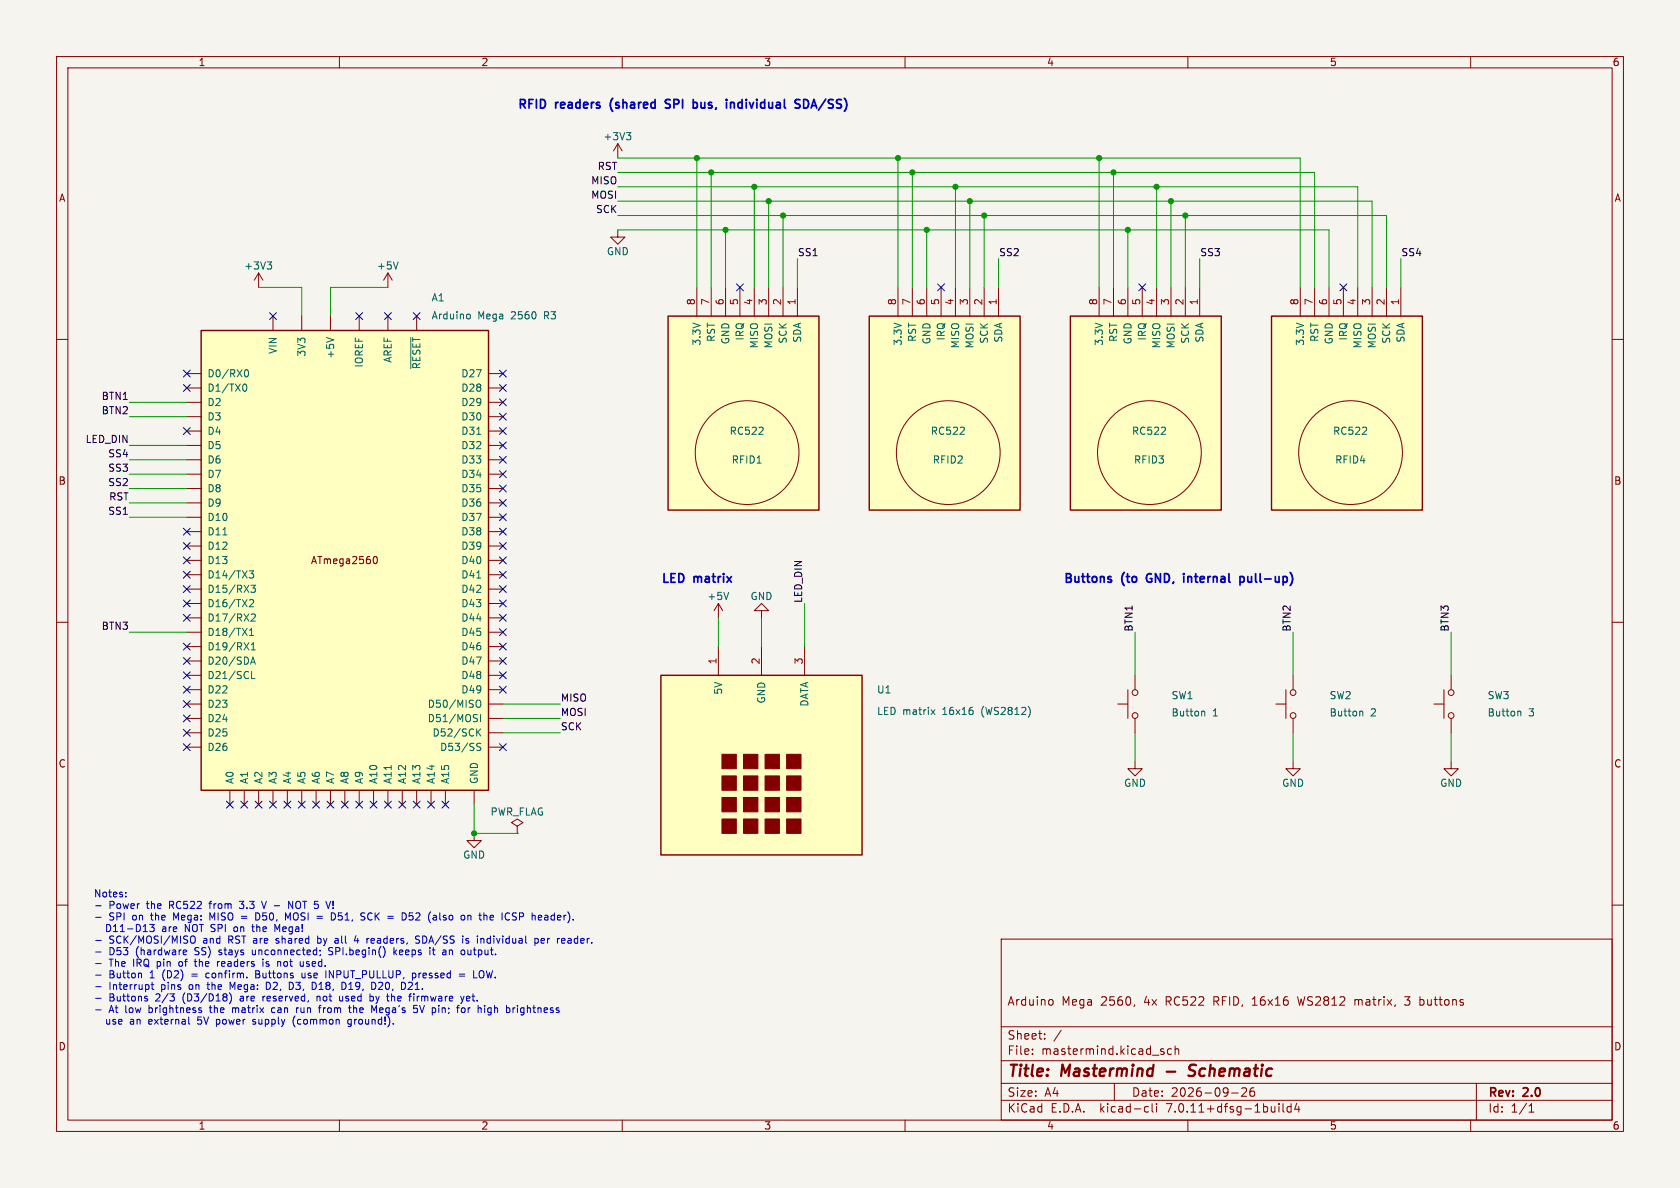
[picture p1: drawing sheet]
(kicad_sch (version 20230121) (generator eeschema)
 (paper "A4")
 (title_block
  (title "Mastermind - Schematic")
  (date "2026-09-26")
  (rev "2.0")
  (comment 1 "Arduino Mega 2560, 4x RC522 RFID, 16x16 WS2812 matrix, 3 buttons"))
 (lib_symbols
(symbol "Custom:Arduino_Mega2560_R3" (pin_numbers hide) (pin_names (offset 1.016)) (in_bom yes) (on_board yes)
  (property "Reference" "A" (at 0 49.53 0) (effects (font (size 1.27 1.27))))
  (property "Value" "Arduino_Mega2560_R3" (at 0 46.99 0) (effects (font (size 1.27 1.27))))
  (property "Footprint" "" (at 0 0 0) (effects (font (size 1.27 1.27)) hide))
  (property "Datasheet" "https://docs.arduino.cc/hardware/mega-2560/" (at 0 0 0) (effects (font (size 1.27 1.27)) hide))
  (symbol "Arduino_Mega2560_R3_0_1"
   (rectangle (start -25.4 40.64) (end 25.4 -40.64) (stroke (width 0.254) (type default)) (fill (type background)))
   (text "ATmega2560" (at 0 0 0) (effects (font (size 1.27 1.27)))))
  (symbol "Arduino_Mega2560_R3_1_1"
   (pin bidirectional line (at -27.94 33.02 0) (length 2.54) (name "D0/RX0" (effects (font (size 1.27 1.27)))) (number "D0" (effects (font (size 1.27 1.27)))))
   (pin bidirectional line (at -27.94 30.48 0) (length 2.54) (name "D1/TX0" (effects (font (size 1.27 1.27)))) (number "D1" (effects (font (size 1.27 1.27)))))
   (pin bidirectional line (at -27.94 27.94 0) (length 2.54) (name "D2" (effects (font (size 1.27 1.27)))) (number "D2" (effects (font (size 1.27 1.27)))))
   (pin bidirectional line (at -27.94 25.4 0) (length 2.54) (name "D3" (effects (font (size 1.27 1.27)))) (number "D3" (effects (font (size 1.27 1.27)))))
   (pin bidirectional line (at -27.94 22.86 0) (length 2.54) (name "D4" (effects (font (size 1.27 1.27)))) (number "D4" (effects (font (size 1.27 1.27)))))
   (pin bidirectional line (at -27.94 20.32 0) (length 2.54) (name "D5" (effects (font (size 1.27 1.27)))) (number "D5" (effects (font (size 1.27 1.27)))))
   (pin bidirectional line (at -27.94 17.78 0) (length 2.54) (name "D6" (effects (font (size 1.27 1.27)))) (number "D6" (effects (font (size 1.27 1.27)))))
   (pin bidirectional line (at -27.94 15.24 0) (length 2.54) (name "D7" (effects (font (size 1.27 1.27)))) (number "D7" (effects (font (size 1.27 1.27)))))
   (pin bidirectional line (at -27.94 12.7 0) (length 2.54) (name "D8" (effects (font (size 1.27 1.27)))) (number "D8" (effects (font (size 1.27 1.27)))))
   (pin bidirectional line (at -27.94 10.16 0) (length 2.54) (name "D9" (effects (font (size 1.27 1.27)))) (number "D9" (effects (font (size 1.27 1.27)))))
   (pin bidirectional line (at -27.94 7.62 0) (length 2.54) (name "D10" (effects (font (size 1.27 1.27)))) (number "D10" (effects (font (size 1.27 1.27)))))
   (pin bidirectional line (at -27.94 5.08 0) (length 2.54) (name "D11" (effects (font (size 1.27 1.27)))) (number "D11" (effects (font (size 1.27 1.27)))))
   (pin bidirectional line (at -27.94 2.54 0) (length 2.54) (name "D12" (effects (font (size 1.27 1.27)))) (number "D12" (effects (font (size 1.27 1.27)))))
   (pin bidirectional line (at -27.94 0 0) (length 2.54) (name "D13" (effects (font (size 1.27 1.27)))) (number "D13" (effects (font (size 1.27 1.27)))))
   (pin bidirectional line (at -27.94 -2.54 0) (length 2.54) (name "D14/TX3" (effects (font (size 1.27 1.27)))) (number "D14" (effects (font (size 1.27 1.27)))))
   (pin bidirectional line (at -27.94 -5.08 0) (length 2.54) (name "D15/RX3" (effects (font (size 1.27 1.27)))) (number "D15" (effects (font (size 1.27 1.27)))))
   (pin bidirectional line (at -27.94 -7.62 0) (length 2.54) (name "D16/TX2" (effects (font (size 1.27 1.27)))) (number "D16" (effects (font (size 1.27 1.27)))))
   (pin bidirectional line (at -27.94 -10.16 0) (length 2.54) (name "D17/RX2" (effects (font (size 1.27 1.27)))) (number "D17" (effects (font (size 1.27 1.27)))))
   (pin bidirectional line (at -27.94 -12.7 0) (length 2.54) (name "D18/TX1" (effects (font (size 1.27 1.27)))) (number "D18" (effects (font (size 1.27 1.27)))))
   (pin bidirectional line (at -27.94 -15.24 0) (length 2.54) (name "D19/RX1" (effects (font (size 1.27 1.27)))) (number "D19" (effects (font (size 1.27 1.27)))))
   (pin bidirectional line (at -27.94 -17.78 0) (length 2.54) (name "D20/SDA" (effects (font (size 1.27 1.27)))) (number "D20" (effects (font (size 1.27 1.27)))))
   (pin bidirectional line (at -27.94 -20.32 0) (length 2.54) (name "D21/SCL" (effects (font (size 1.27 1.27)))) (number "D21" (effects (font (size 1.27 1.27)))))
   (pin bidirectional line (at -27.94 -22.86 0) (length 2.54) (name "D22" (effects (font (size 1.27 1.27)))) (number "D22" (effects (font (size 1.27 1.27)))))
   (pin bidirectional line (at -27.94 -25.4 0) (length 2.54) (name "D23" (effects (font (size 1.27 1.27)))) (number "D23" (effects (font (size 1.27 1.27)))))
   (pin bidirectional line (at -27.94 -27.94 0) (length 2.54) (name "D24" (effects (font (size 1.27 1.27)))) (number "D24" (effects (font (size 1.27 1.27)))))
   (pin bidirectional line (at -27.94 -30.48 0) (length 2.54) (name "D25" (effects (font (size 1.27 1.27)))) (number "D25" (effects (font (size 1.27 1.27)))))
   (pin bidirectional line (at -27.94 -33.02 0) (length 2.54) (name "D26" (effects (font (size 1.27 1.27)))) (number "D26" (effects (font (size 1.27 1.27)))))
   (pin bidirectional line (at 27.94 33.02 180) (length 2.54) (name "D27" (effects (font (size 1.27 1.27)))) (number "D27" (effects (font (size 1.27 1.27)))))
   (pin bidirectional line (at 27.94 30.48 180) (length 2.54) (name "D28" (effects (font (size 1.27 1.27)))) (number "D28" (effects (font (size 1.27 1.27)))))
   (pin bidirectional line (at 27.94 27.94 180) (length 2.54) (name "D29" (effects (font (size 1.27 1.27)))) (number "D29" (effects (font (size 1.27 1.27)))))
   (pin bidirectional line (at 27.94 25.4 180) (length 2.54) (name "D30" (effects (font (size 1.27 1.27)))) (number "D30" (effects (font (size 1.27 1.27)))))
   (pin bidirectional line (at 27.94 22.86 180) (length 2.54) (name "D31" (effects (font (size 1.27 1.27)))) (number "D31" (effects (font (size 1.27 1.27)))))
   (pin bidirectional line (at 27.94 20.32 180) (length 2.54) (name "D32" (effects (font (size 1.27 1.27)))) (number "D32" (effects (font (size 1.27 1.27)))))
   (pin bidirectional line (at 27.94 17.78 180) (length 2.54) (name "D33" (effects (font (size 1.27 1.27)))) (number "D33" (effects (font (size 1.27 1.27)))))
   (pin bidirectional line (at 27.94 15.24 180) (length 2.54) (name "D34" (effects (font (size 1.27 1.27)))) (number "D34" (effects (font (size 1.27 1.27)))))
   (pin bidirectional line (at 27.94 12.7 180) (length 2.54) (name "D35" (effects (font (size 1.27 1.27)))) (number "D35" (effects (font (size 1.27 1.27)))))
   (pin bidirectional line (at 27.94 10.16 180) (length 2.54) (name "D36" (effects (font (size 1.27 1.27)))) (number "D36" (effects (font (size 1.27 1.27)))))
   (pin bidirectional line (at 27.94 7.62 180) (length 2.54) (name "D37" (effects (font (size 1.27 1.27)))) (number "D37" (effects (font (size 1.27 1.27)))))
   (pin bidirectional line (at 27.94 5.08 180) (length 2.54) (name "D38" (effects (font (size 1.27 1.27)))) (number "D38" (effects (font (size 1.27 1.27)))))
   (pin bidirectional line (at 27.94 2.54 180) (length 2.54) (name "D39" (effects (font (size 1.27 1.27)))) (number "D39" (effects (font (size 1.27 1.27)))))
   (pin bidirectional line (at 27.94 0 180) (length 2.54) (name "D40" (effects (font (size 1.27 1.27)))) (number "D40" (effects (font (size 1.27 1.27)))))
   (pin bidirectional line (at 27.94 -2.54 180) (length 2.54) (name "D41" (effects (font (size 1.27 1.27)))) (number "D41" (effects (font (size 1.27 1.27)))))
   (pin bidirectional line (at 27.94 -5.08 180) (length 2.54) (name "D42" (effects (font (size 1.27 1.27)))) (number "D42" (effects (font (size 1.27 1.27)))))
   (pin bidirectional line (at 27.94 -7.62 180) (length 2.54) (name "D43" (effects (font (size 1.27 1.27)))) (number "D43" (effects (font (size 1.27 1.27)))))
   (pin bidirectional line (at 27.94 -10.16 180) (length 2.54) (name "D44" (effects (font (size 1.27 1.27)))) (number "D44" (effects (font (size 1.27 1.27)))))
   (pin bidirectional line (at 27.94 -12.7 180) (length 2.54) (name "D45" (effects (font (size 1.27 1.27)))) (number "D45" (effects (font (size 1.27 1.27)))))
   (pin bidirectional line (at 27.94 -15.24 180) (length 2.54) (name "D46" (effects (font (size 1.27 1.27)))) (number "D46" (effects (font (size 1.27 1.27)))))
   (pin bidirectional line (at 27.94 -17.78 180) (length 2.54) (name "D47" (effects (font (size 1.27 1.27)))) (number "D47" (effects (font (size 1.27 1.27)))))
   (pin bidirectional line (at 27.94 -20.32 180) (length 2.54) (name "D48" (effects (font (size 1.27 1.27)))) (number "D48" (effects (font (size 1.27 1.27)))))
   (pin bidirectional line (at 27.94 -22.86 180) (length 2.54) (name "D49" (effects (font (size 1.27 1.27)))) (number "D49" (effects (font (size 1.27 1.27)))))
   (pin bidirectional line (at 27.94 -25.4 180) (length 2.54) (name "D50/MISO" (effects (font (size 1.27 1.27)))) (number "D50" (effects (font (size 1.27 1.27)))))
   (pin bidirectional line (at 27.94 -27.94 180) (length 2.54) (name "D51/MOSI" (effects (font (size 1.27 1.27)))) (number "D51" (effects (font (size 1.27 1.27)))))
   (pin bidirectional line (at 27.94 -30.48 180) (length 2.54) (name "D52/SCK" (effects (font (size 1.27 1.27)))) (number "D52" (effects (font (size 1.27 1.27)))))
   (pin bidirectional line (at 27.94 -33.02 180) (length 2.54) (name "D53/SS" (effects (font (size 1.27 1.27)))) (number "D53" (effects (font (size 1.27 1.27)))))
   (pin power_in line (at -12.7 43.18 270) (length 2.54) (name "VIN" (effects (font (size 1.27 1.27)))) (number "VIN" (effects (font (size 1.27 1.27)))))
   (pin power_out line (at -7.62 43.18 270) (length 2.54) (name "3V3" (effects (font (size 1.27 1.27)))) (number "3V3" (effects (font (size 1.27 1.27)))))
   (pin power_out line (at -2.54 43.18 270) (length 2.54) (name "+5V" (effects (font (size 1.27 1.27)))) (number "5V" (effects (font (size 1.27 1.27)))))
   (pin output line (at 2.54 43.18 270) (length 2.54) (name "IOREF" (effects (font (size 1.27 1.27)))) (number "IOREF" (effects (font (size 1.27 1.27)))))
   (pin input line (at 7.62 43.18 270) (length 2.54) (name "AREF" (effects (font (size 1.27 1.27)))) (number "AREF" (effects (font (size 1.27 1.27)))))
   (pin input line (at 12.7 43.18 270) (length 2.54) (name "~{RESET}" (effects (font (size 1.27 1.27)))) (number "RESET" (effects (font (size 1.27 1.27)))))
   (pin bidirectional line (at -20.32 -43.18 90) (length 2.54) (name "A0" (effects (font (size 1.27 1.27)))) (number "A0" (effects (font (size 1.27 1.27)))))
   (pin bidirectional line (at -17.78 -43.18 90) (length 2.54) (name "A1" (effects (font (size 1.27 1.27)))) (number "A1" (effects (font (size 1.27 1.27)))))
   (pin bidirectional line (at -15.24 -43.18 90) (length 2.54) (name "A2" (effects (font (size 1.27 1.27)))) (number "A2" (effects (font (size 1.27 1.27)))))
   (pin bidirectional line (at -12.7 -43.18 90) (length 2.54) (name "A3" (effects (font (size 1.27 1.27)))) (number "A3" (effects (font (size 1.27 1.27)))))
   (pin bidirectional line (at -10.16 -43.18 90) (length 2.54) (name "A4" (effects (font (size 1.27 1.27)))) (number "A4" (effects (font (size 1.27 1.27)))))
   (pin bidirectional line (at -7.62 -43.18 90) (length 2.54) (name "A5" (effects (font (size 1.27 1.27)))) (number "A5" (effects (font (size 1.27 1.27)))))
   (pin bidirectional line (at -5.08 -43.18 90) (length 2.54) (name "A6" (effects (font (size 1.27 1.27)))) (number "A6" (effects (font (size 1.27 1.27)))))
   (pin bidirectional line (at -2.54 -43.18 90) (length 2.54) (name "A7" (effects (font (size 1.27 1.27)))) (number "A7" (effects (font (size 1.27 1.27)))))
   (pin bidirectional line (at 0 -43.18 90) (length 2.54) (name "A8" (effects (font (size 1.27 1.27)))) (number "A8" (effects (font (size 1.27 1.27)))))
   (pin bidirectional line (at 2.54 -43.18 90) (length 2.54) (name "A9" (effects (font (size 1.27 1.27)))) (number "A9" (effects (font (size 1.27 1.27)))))
   (pin bidirectional line (at 5.08 -43.18 90) (length 2.54) (name "A10" (effects (font (size 1.27 1.27)))) (number "A10" (effects (font (size 1.27 1.27)))))
   (pin bidirectional line (at 7.62 -43.18 90) (length 2.54) (name "A11" (effects (font (size 1.27 1.27)))) (number "A11" (effects (font (size 1.27 1.27)))))
   (pin bidirectional line (at 10.16 -43.18 90) (length 2.54) (name "A12" (effects (font (size 1.27 1.27)))) (number "A12" (effects (font (size 1.27 1.27)))))
   (pin bidirectional line (at 12.7 -43.18 90) (length 2.54) (name "A13" (effects (font (size 1.27 1.27)))) (number "A13" (effects (font (size 1.27 1.27)))))
   (pin bidirectional line (at 15.24 -43.18 90) (length 2.54) (name "A14" (effects (font (size 1.27 1.27)))) (number "A14" (effects (font (size 1.27 1.27)))))
   (pin bidirectional line (at 17.78 -43.18 90) (length 2.54) (name "A15" (effects (font (size 1.27 1.27)))) (number "A15" (effects (font (size 1.27 1.27)))))
   (pin power_in line (at 22.86 -43.18 90) (length 2.54) (name "GND" (effects (font (size 1.27 1.27)))) (number "GND" (effects (font (size 1.27 1.27)))))))
(symbol "Switch:SW_Push" (pin_numbers hide) (pin_names (offset 1.016) hide) (in_bom yes) (on_board yes)
  (property "Reference" "SW" (at 1.27 2.54 0) (effects (font (size 1.27 1.27)) (justify left)))
  (property "Value" "SW_Push" (at 0 -1.524 0) (effects (font (size 1.27 1.27))))
  (property "Footprint" "" (at 0 5.08 0) (effects (font (size 1.27 1.27)) hide))
  (property "Datasheet" "~" (at 0 5.08 0) (effects (font (size 1.27 1.27)) hide))
  (symbol "SW_Push_0_1"
   (circle (center -2.032 0) (radius 0.508) (stroke (width 0) (type default)) (fill (type none)))
   (polyline (pts (xy 0 1.27) (xy 0 3.048)) (stroke (width 0) (type default)) (fill (type none)))
   (polyline (pts (xy 2.54 1.27) (xy -2.54 1.27)) (stroke (width 0) (type default)) (fill (type none)))
   (circle (center 2.032 0) (radius 0.508) (stroke (width 0) (type default)) (fill (type none)))
   (pin passive line (at -5.08 0 0) (length 2.54) (name "1" (effects (font (size 1.27 1.27)))) (number "1" (effects (font (size 1.27 1.27)))))
   (pin passive line (at 5.08 0 180) (length 2.54) (name "2" (effects (font (size 1.27 1.27)))) (number "2" (effects (font (size 1.27 1.27)))))))
(symbol "power:GND" (power) (pin_names (offset 0)) (in_bom yes) (on_board yes)
  (property "Reference" "#PWR" (at 0 -6.35 0) (effects (font (size 1.27 1.27)) hide))
  (property "Value" "GND" (at 0 -3.81 0) (effects (font (size 1.27 1.27))))
  (property "Footprint" "" (at 0 0 0) (effects (font (size 1.27 1.27)) hide))
  (property "Datasheet" "" (at 0 0 0) (effects (font (size 1.27 1.27)) hide))
  (symbol "GND_0_1"
   (polyline (pts (xy 0 0) (xy 0 -1.27) (xy 1.27 -1.27) (xy 0 -2.54) (xy -1.27 -1.27) (xy 0 -1.27)) (stroke (width 0) (type default)) (fill (type none))))
  (symbol "GND_1_1"
   (pin power_in line (at 0 0 270) (length 0) hide (name "GND" (effects (font (size 1.27 1.27)))) (number "1" (effects (font (size 1.27 1.27)))))))
(symbol "power:+5V" (power) (pin_names (offset 0)) (in_bom yes) (on_board yes)
  (property "Reference" "#PWR" (at 0 -3.81 0) (effects (font (size 1.27 1.27)) hide))
  (property "Value" "+5V" (at 0 3.556 0) (effects (font (size 1.27 1.27))))
  (property "Footprint" "" (at 0 0 0) (effects (font (size 1.27 1.27)) hide))
  (property "Datasheet" "" (at 0 0 0) (effects (font (size 1.27 1.27)) hide))
  (symbol "+5V_0_1"
   (polyline (pts (xy -0.762 1.27) (xy 0 2.54)) (stroke (width 0) (type default)) (fill (type none)))
   (polyline (pts (xy 0 0) (xy 0 2.54)) (stroke (width 0) (type default)) (fill (type none)))
   (polyline (pts (xy 0 2.54) (xy 0.762 1.27)) (stroke (width 0) (type default)) (fill (type none))))
  (symbol "+5V_1_1"
   (pin power_in line (at 0 0 90) (length 0) hide (name "+5V" (effects (font (size 1.27 1.27)))) (number "1" (effects (font (size 1.27 1.27)))))))
(symbol "power:+3V3" (power) (pin_names (offset 0)) (in_bom yes) (on_board yes)
  (property "Reference" "#PWR" (at 0 -3.81 0) (effects (font (size 1.27 1.27)) hide))
  (property "Value" "+3V3" (at 0 3.556 0) (effects (font (size 1.27 1.27))))
  (property "Footprint" "" (at 0 0 0) (effects (font (size 1.27 1.27)) hide))
  (property "Datasheet" "" (at 0 0 0) (effects (font (size 1.27 1.27)) hide))
  (symbol "+3V3_0_1"
   (polyline (pts (xy -0.762 1.27) (xy 0 2.54)) (stroke (width 0) (type default)) (fill (type none)))
   (polyline (pts (xy 0 0) (xy 0 2.54)) (stroke (width 0) (type default)) (fill (type none)))
   (polyline (pts (xy 0 2.54) (xy 0.762 1.27)) (stroke (width 0) (type default)) (fill (type none))))
  (symbol "+3V3_1_1"
   (pin power_in line (at 0 0 90) (length 0) hide (name "+3V3" (effects (font (size 1.27 1.27)))) (number "1" (effects (font (size 1.27 1.27)))))))
(symbol "power:PWR_FLAG" (power) (pin_numbers hide) (pin_names (offset 0) hide) (in_bom yes) (on_board yes)
  (property "Reference" "#FLG" (at 0 1.905 0) (effects (font (size 1.27 1.27)) hide))
  (property "Value" "PWR_FLAG" (at 0 3.81 0) (effects (font (size 1.27 1.27))))
  (property "Footprint" "" (at 0 0 0) (effects (font (size 1.27 1.27)) hide))
  (property "Datasheet" "~" (at 0 0 0) (effects (font (size 1.27 1.27)) hide))
  (symbol "PWR_FLAG_0_0"
   (pin power_out line (at 0 0 90) (length 0) (name "pwr" (effects (font (size 1.27 1.27)))) (number "1" (effects (font (size 1.27 1.27))))))
  (symbol "PWR_FLAG_0_1"
   (polyline (pts (xy 0 0) (xy 0 1.27) (xy -1.016 1.905) (xy 0 2.54) (xy 1.016 1.905) (xy 0 1.27)) (stroke (width 0) (type default)) (fill (type none)))))
(symbol "Custom:RC522" (pin_names (offset 1.016)) (in_bom yes) (on_board yes)
 (property "Reference" "RFID" (at 0 5.08 0) (effects (font (size 1.524 1.524))))
 (property "Value" "RC522" (at 0 10.16 0) (effects (font (size 1.524 1.524))))
 (property "Footprint" "" (at 0 0 0) (effects (font (size 1.27 1.27)) hide))
 (property "Datasheet" "" (at 0 0 0) (effects (font (size 1.27 1.27)) hide))
 (symbol "RC522_0_1"
  (rectangle (start -13.97 30.48) (end 12.7 -3.81) (stroke (width 0.254) (type default)) (fill (type background)))
  (circle (center 0 6.35) (radius 9.1694) (stroke (width 0) (type default)) (fill (type none))))
 (symbol "RC522_1_1"
  (pin input line (at 8.89 35.56 270) (length 5.08) (name "SDA" (effects (font (size 1.27 1.27)))) (number "1" (effects (font (size 1.27 1.27))))) (pin input line (at 6.35 35.56 270) (length 5.08) (name "SCK" (effects (font (size 1.27 1.27)))) (number "2" (effects (font (size 1.27 1.27))))) (pin input line (at 3.81 35.56 270) (length 5.08) (name "MOSI" (effects (font (size 1.27 1.27)))) (number "3" (effects (font (size 1.27 1.27))))) (pin tri_state line (at 1.27 35.56 270) (length 5.08) (name "MISO" (effects (font (size 1.27 1.27)))) (number "4" (effects (font (size 1.27 1.27))))) (pin output line (at -1.27 35.56 270) (length 5.08) (name "IRQ" (effects (font (size 1.27 1.27)))) (number "5" (effects (font (size 1.27 1.27))))) (pin power_in line (at -3.81 35.56 270) (length 5.08) (name "GND" (effects (font (size 1.27 1.27)))) (number "6" (effects (font (size 1.27 1.27))))) (pin input line (at -6.35 35.56 270) (length 5.08) (name "RST" (effects (font (size 1.27 1.27)))) (number "7" (effects (font (size 1.27 1.27))))) (pin power_in line (at -8.89 35.56 270) (length 5.08) (name "3.3V" (effects (font (size 1.27 1.27)))) (number "8" (effects (font (size 1.27 1.27)))))))
(symbol "Custom:LED_Matrix_16x16" (pin_names (offset 1.016)) (in_bom yes) (on_board yes)
 (property "Reference" "U" (at 22.86 5.08 0) (effects (font (size 1.27 1.27)) (justify left)))
 (property "Value" "LED_Matrix_16x16" (at 22.86 0.0 0) (effects (font (size 1.27 1.27)) (justify left)))
 (property "Footprint" "" (at 0 0 0) (effects (font (size 1.27 1.27)) hide))
 (property "Datasheet" "" (at 0 0 0) (effects (font (size 1.27 1.27)) hide))
 (symbol "LED_Matrix_16x16_0_1"
  (rectangle (start -17.78 7.62) (end 17.78 -24.13) (stroke (width 0.254) (type default)) (fill (type background)))
  (rectangle (start -6.985 -6.35) (end -4.445 -8.89) (stroke (width 0) (type default)) (fill (type outline))) (rectangle (start -3.175 -6.35) (end -0.635 -8.89) (stroke (width 0) (type default)) (fill (type outline))) (rectangle (start 0.635 -6.35) (end 3.175 -8.89) (stroke (width 0) (type default)) (fill (type outline))) (rectangle (start 4.445 -6.35) (end 6.985 -8.89) (stroke (width 0) (type default)) (fill (type outline))) (rectangle (start -6.985 -10.16) (end -4.445 -12.7) (stroke (width 0) (type default)) (fill (type outline))) (rectangle (start -3.175 -10.16) (end -0.635 -12.7) (stroke (width 0) (type default)) (fill (type outline))) (rectangle (start 0.635 -10.16) (end 3.175 -12.7) (stroke (width 0) (type default)) (fill (type outline))) (rectangle (start 4.445 -10.16) (end 6.985 -12.7) (stroke (width 0) (type default)) (fill (type outline))) (rectangle (start -6.985 -13.97) (end -4.445 -16.51) (stroke (width 0) (type default)) (fill (type outline))) (rectangle (start -3.175 -13.97) (end -0.635 -16.51) (stroke (width 0) (type default)) (fill (type outline))) (rectangle (start 0.635 -13.97) (end 3.175 -16.51) (stroke (width 0) (type default)) (fill (type outline))) (rectangle (start 4.445 -13.97) (end 6.985 -16.51) (stroke (width 0) (type default)) (fill (type outline))) (rectangle (start -6.985 -17.78) (end -4.445 -20.32) (stroke (width 0) (type default)) (fill (type outline))) (rectangle (start -3.175 -17.78) (end -0.635 -20.32) (stroke (width 0) (type default)) (fill (type outline))) (rectangle (start 0.635 -17.78) (end 3.175 -20.32) (stroke (width 0) (type default)) (fill (type outline))) (rectangle (start 4.445 -17.78) (end 6.985 -20.32) (stroke (width 0) (type default)) (fill (type outline))))
 (symbol "LED_Matrix_16x16_1_1"
  (pin power_in line (at -7.62 12.7 270) (length 5.08) (name "5V" (effects (font (size 1.27 1.27)))) (number "1" (effects (font (size 1.27 1.27)))))
  (pin power_in line (at 0.0 12.7 270) (length 5.08) (name "GND" (effects (font (size 1.27 1.27)))) (number "2" (effects (font (size 1.27 1.27)))))
  (pin input line (at 7.62 12.7 270) (length 5.08) (name "DATA" (effects (font (size 1.27 1.27)))) (number "3" (effects (font (size 1.27 1.27))))))))
(symbol (lib_id "Custom:Arduino_Mega2560_R3") (at 60.96 99.06 0) (unit 1) (in_bom yes) (on_board yes) (dnp no)
 (property "Reference" "A1" (at 76.2 53.34 0) (effects (font (size 1.27 1.27)) (justify left bottom)))
 (property "Value" "Arduino Mega 2560 R3" (at 76.2 56.515 0) (effects (font (size 1.27 1.27)) (justify left bottom)))
 (property "Footprint" "" (at 60.96 99.06 0) (effects (font (size 1.27 1.27)) hide))
 (property "Datasheet" "https://docs.arduino.cc/hardware/mega-2560/" (at 60.96 99.06 0) (effects (font (size 1.27 1.27)) hide))
 (pin "D0") (pin "D1") (pin "D2") (pin "D3") (pin "D4") (pin "D5") (pin "D6") (pin "D7") (pin "D8") (pin "D9") (pin "D10") (pin "D11") (pin "D12") (pin "D13") (pin "D14") (pin "D15") (pin "D16") (pin "D17") (pin "D18") (pin "D19") (pin "D20") (pin "D21") (pin "D22") (pin "D23") (pin "D24") (pin "D25") (pin "D26") (pin "D27") (pin "D28") (pin "D29") (pin "D30") (pin "D31") (pin "D32") (pin "D33") (pin "D34") (pin "D35") (pin "D36") (pin "D37") (pin "D38") (pin "D39") (pin "D40") (pin "D41") (pin "D42") (pin "D43") (pin "D44") (pin "D45") (pin "D46") (pin "D47") (pin "D48") (pin "D49") (pin "D50") (pin "D51") (pin "D52") (pin "D53") (pin "VIN") (pin "3V3") (pin "5V") (pin "IOREF") (pin "AREF") (pin "RESET") (pin "A0") (pin "A1") (pin "A2") (pin "A3") (pin "A4") (pin "A5") (pin "A6") (pin "A7") (pin "A8") (pin "A9") (pin "A10") (pin "A11") (pin "A12") (pin "A13") (pin "A14") (pin "A15") (pin "GND"))
(wire (pts (xy 33.02 71.12) (xy 22.86 71.12)) (stroke (width 0) (type default)))
(label "BTN1" (at 22.86 71.12 180) (fields_autoplaced) (effects (font (size 1.27 1.27)) (justify right bottom)))
(wire (pts (xy 33.02 73.66) (xy 22.86 73.66)) (stroke (width 0) (type default)))
(label "BTN2" (at 22.86 73.66 180) (fields_autoplaced) (effects (font (size 1.27 1.27)) (justify right bottom)))
(wire (pts (xy 33.02 111.76) (xy 22.86 111.76)) (stroke (width 0) (type default)))
(label "BTN3" (at 22.86 111.76 180) (fields_autoplaced) (effects (font (size 1.27 1.27)) (justify right bottom)))
(wire (pts (xy 33.02 78.74) (xy 22.86 78.74)) (stroke (width 0) (type default)))
(label "LED_DIN" (at 22.86 78.74 180) (fields_autoplaced) (effects (font (size 1.27 1.27)) (justify right bottom)))
(wire (pts (xy 33.02 81.28) (xy 22.86 81.28)) (stroke (width 0) (type default)))
(label "SS4" (at 22.86 81.28 180) (fields_autoplaced) (effects (font (size 1.27 1.27)) (justify right bottom)))
(wire (pts (xy 33.02 83.82) (xy 22.86 83.82)) (stroke (width 0) (type default)))
(label "SS3" (at 22.86 83.82 180) (fields_autoplaced) (effects (font (size 1.27 1.27)) (justify right bottom)))
(wire (pts (xy 33.02 86.36) (xy 22.86 86.36)) (stroke (width 0) (type default)))
(label "SS2" (at 22.86 86.36 180) (fields_autoplaced) (effects (font (size 1.27 1.27)) (justify right bottom)))
(wire (pts (xy 33.02 88.9) (xy 22.86 88.9)) (stroke (width 0) (type default)))
(label "RST" (at 22.86 88.9 180) (fields_autoplaced) (effects (font (size 1.27 1.27)) (justify right bottom)))
(wire (pts (xy 33.02 91.44) (xy 22.86 91.44)) (stroke (width 0) (type default)))
(label "SS1" (at 22.86 91.44 180) (fields_autoplaced) (effects (font (size 1.27 1.27)) (justify right bottom)))
(wire (pts (xy 88.9 124.46) (xy 99.06 124.46)) (stroke (width 0) (type default)))
(label "MISO" (at 99.06 124.46 0) (fields_autoplaced) (effects (font (size 1.27 1.27)) (justify left bottom)))
(wire (pts (xy 88.9 127) (xy 99.06 127)) (stroke (width 0) (type default)))
(label "MOSI" (at 99.06 127 0) (fields_autoplaced) (effects (font (size 1.27 1.27)) (justify left bottom)))
(wire (pts (xy 88.9 129.54) (xy 99.06 129.54)) (stroke (width 0) (type default)))
(label "SCK" (at 99.06 129.54 0) (fields_autoplaced) (effects (font (size 1.27 1.27)) (justify left bottom)))
(wire (pts (xy 53.34 55.88) (xy 53.34 50.8)) (stroke (width 0) (type default)))
(wire (pts (xy 53.34 50.8) (xy 45.72 50.8)) (stroke (width 0) (type default)))
(symbol (lib_id "power:+3V3") (at 45.72 50.8 0) (unit 1) (in_bom yes) (on_board yes) (dnp no)
 (property "Reference" "#PWR01" (at 45.72 50.8 0) (effects (font (size 1.27 1.27)) hide))
 (property "Value" "+3V3" (at 45.72 46.99 0) (effects (font (size 1.27 1.27))))
 (property "Footprint" "" (at 45.72 50.8 0) (effects (font (size 1.27 1.27)) hide))
 (property "Datasheet" "" (at 45.72 50.8 0) (effects (font (size 1.27 1.27)) hide))
 (pin "1"))
(wire (pts (xy 58.42 55.88) (xy 58.42 50.8)) (stroke (width 0) (type default)))
(wire (pts (xy 58.42 50.8) (xy 68.58 50.8)) (stroke (width 0) (type default)))
(symbol (lib_id "power:+5V") (at 68.58 50.8 0) (unit 1) (in_bom yes) (on_board yes) (dnp no)
 (property "Reference" "#PWR02" (at 68.58 50.8 0) (effects (font (size 1.27 1.27)) hide))
 (property "Value" "+5V" (at 68.58 46.99 0) (effects (font (size 1.27 1.27))))
 (property "Footprint" "" (at 68.58 50.8 0) (effects (font (size 1.27 1.27)) hide))
 (property "Datasheet" "" (at 68.58 50.8 0) (effects (font (size 1.27 1.27)) hide))
 (pin "1"))
(wire (pts (xy 83.82 142.24) (xy 83.82 147.32)) (stroke (width 0) (type default)))
(wire (pts (xy 83.82 147.32) (xy 91.44 147.32)) (stroke (width 0) (type default)))
(junction (at 83.82 147.32) (diameter 0) (color 0 0 0 0))
(symbol (lib_id "power:GND") (at 83.82 147.32 0) (unit 1) (in_bom yes) (on_board yes) (dnp no)
 (property "Reference" "#PWR03" (at 83.82 147.32 0) (effects (font (size 1.27 1.27)) hide))
 (property "Value" "GND" (at 83.82 151.13 0) (effects (font (size 1.27 1.27))))
 (property "Footprint" "" (at 83.82 147.32 0) (effects (font (size 1.27 1.27)) hide))
 (property "Datasheet" "" (at 83.82 147.32 0) (effects (font (size 1.27 1.27)) hide))
 (pin "1"))
(symbol (lib_id "power:PWR_FLAG") (at 91.44 147.32 0) (unit 1) (in_bom yes) (on_board yes) (dnp no)
 (property "Reference" "#FLG01" (at 91.44 147.32 0) (effects (font (size 1.27 1.27)) hide))
 (property "Value" "PWR_FLAG" (at 91.44 143.51 0) (effects (font (size 1.27 1.27))))
 (property "Footprint" "" (at 91.44 147.32 0) (effects (font (size 1.27 1.27)) hide))
 (property "Datasheet" "" (at 91.44 147.32 0) (effects (font (size 1.27 1.27)) hide))
 (pin "1"))
(no_connect (at 33.02 66.04))
(no_connect (at 33.02 68.58))
(no_connect (at 33.02 76.2))
(no_connect (at 33.02 93.98))
(no_connect (at 33.02 96.52))
(no_connect (at 33.02 99.06))
(no_connect (at 33.02 101.6))
(no_connect (at 33.02 104.14))
(no_connect (at 33.02 106.68))
(no_connect (at 33.02 109.22))
(no_connect (at 33.02 114.3))
(no_connect (at 33.02 116.84))
(no_connect (at 33.02 119.38))
(no_connect (at 33.02 121.92))
(no_connect (at 33.02 124.46))
(no_connect (at 33.02 127))
(no_connect (at 33.02 129.54))
(no_connect (at 33.02 132.08))
(no_connect (at 88.9 66.04))
(no_connect (at 88.9 68.58))
(no_connect (at 88.9 71.12))
(no_connect (at 88.9 73.66))
(no_connect (at 88.9 76.2))
(no_connect (at 88.9 78.74))
(no_connect (at 88.9 81.28))
(no_connect (at 88.9 83.82))
(no_connect (at 88.9 86.36))
(no_connect (at 88.9 88.9))
(no_connect (at 88.9 91.44))
(no_connect (at 88.9 93.98))
(no_connect (at 88.9 96.52))
(no_connect (at 88.9 99.06))
(no_connect (at 88.9 101.6))
(no_connect (at 88.9 104.14))
(no_connect (at 88.9 106.68))
(no_connect (at 88.9 109.22))
(no_connect (at 88.9 111.76))
(no_connect (at 88.9 114.3))
(no_connect (at 88.9 116.84))
(no_connect (at 88.9 119.38))
(no_connect (at 88.9 121.92))
(no_connect (at 88.9 132.08))
(no_connect (at 48.26 55.88))
(no_connect (at 63.5 55.88))
(no_connect (at 68.58 55.88))
(no_connect (at 73.66 55.88))
(no_connect (at 40.64 142.24))
(no_connect (at 43.18 142.24))
(no_connect (at 45.72 142.24))
(no_connect (at 48.26 142.24))
(no_connect (at 50.8 142.24))
(no_connect (at 53.34 142.24))
(no_connect (at 55.88 142.24))
(no_connect (at 58.42 142.24))
(no_connect (at 60.96 142.24))
(no_connect (at 63.5 142.24))
(no_connect (at 66.04 142.24))
(no_connect (at 68.58 142.24))
(no_connect (at 71.12 142.24))
(no_connect (at 73.66 142.24))
(no_connect (at 76.2 142.24))
(no_connect (at 78.74 142.24))
(symbol (lib_id "Custom:RC522") (at 132.08 86.36 0) (unit 1) (in_bom yes) (on_board yes) (dnp no)
 (property "Reference" "RFID1" (at 132.08 81.28 0) (effects (font (size 1.27 1.27))))
 (property "Value" "RC522" (at 132.08 76.2 0) (effects (font (size 1.27 1.27))))
 (property "Footprint" "" (at 132.08 86.36 0) (effects (font (size 1.27 1.27)) hide))
 (property "Datasheet" "" (at 132.08 86.36 0) (effects (font (size 1.27 1.27)) hide))
 (pin "1") (pin "2") (pin "3") (pin "4") (pin "5") (pin "6") (pin "7") (pin "8"))
(wire (pts (xy 128.27 50.8) (xy 128.27 40.64)) (stroke (width 0) (type default)))
(junction (at 128.27 40.64) (diameter 0) (color 0 0 0 0))
(wire (pts (xy 138.43 50.8) (xy 138.43 38.1)) (stroke (width 0) (type default)))
(junction (at 138.43 38.1) (diameter 0) (color 0 0 0 0))
(wire (pts (xy 135.89 50.8) (xy 135.89 35.56)) (stroke (width 0) (type default)))
(junction (at 135.89 35.56) (diameter 0) (color 0 0 0 0))
(wire (pts (xy 133.35 50.8) (xy 133.35 33.02)) (stroke (width 0) (type default)))
(junction (at 133.35 33.02) (diameter 0) (color 0 0 0 0))
(wire (pts (xy 125.73 50.8) (xy 125.73 30.48)) (stroke (width 0) (type default)))
(junction (at 125.73 30.48) (diameter 0) (color 0 0 0 0))
(wire (pts (xy 123.19 50.8) (xy 123.19 27.94)) (stroke (width 0) (type default)))
(junction (at 123.19 27.94) (diameter 0) (color 0 0 0 0))
(wire (pts (xy 140.97 50.8) (xy 140.97 45.72)) (stroke (width 0) (type default)))
(label "SS1" (at 140.97 45.72 0) (fields_autoplaced) (effects (font (size 1.27 1.27)) (justify left bottom)))
(no_connect (at 130.81 50.8))
(symbol (lib_id "Custom:RC522") (at 167.64 86.36 0) (unit 1) (in_bom yes) (on_board yes) (dnp no)
 (property "Reference" "RFID2" (at 167.64 81.28 0) (effects (font (size 1.27 1.27))))
 (property "Value" "RC522" (at 167.64 76.2 0) (effects (font (size 1.27 1.27))))
 (property "Footprint" "" (at 167.64 86.36 0) (effects (font (size 1.27 1.27)) hide))
 (property "Datasheet" "" (at 167.64 86.36 0) (effects (font (size 1.27 1.27)) hide))
 (pin "1") (pin "2") (pin "3") (pin "4") (pin "5") (pin "6") (pin "7") (pin "8"))
(wire (pts (xy 163.83 50.8) (xy 163.83 40.64)) (stroke (width 0) (type default)))
(junction (at 163.83 40.64) (diameter 0) (color 0 0 0 0))
(wire (pts (xy 173.99 50.8) (xy 173.99 38.1)) (stroke (width 0) (type default)))
(junction (at 173.99 38.1) (diameter 0) (color 0 0 0 0))
(wire (pts (xy 171.45 50.8) (xy 171.45 35.56)) (stroke (width 0) (type default)))
(junction (at 171.45 35.56) (diameter 0) (color 0 0 0 0))
(wire (pts (xy 168.91 50.8) (xy 168.91 33.02)) (stroke (width 0) (type default)))
(junction (at 168.91 33.02) (diameter 0) (color 0 0 0 0))
(wire (pts (xy 161.29 50.8) (xy 161.29 30.48)) (stroke (width 0) (type default)))
(junction (at 161.29 30.48) (diameter 0) (color 0 0 0 0))
(wire (pts (xy 158.75 50.8) (xy 158.75 27.94)) (stroke (width 0) (type default)))
(junction (at 158.75 27.94) (diameter 0) (color 0 0 0 0))
(wire (pts (xy 176.53 50.8) (xy 176.53 45.72)) (stroke (width 0) (type default)))
(label "SS2" (at 176.53 45.72 0) (fields_autoplaced) (effects (font (size 1.27 1.27)) (justify left bottom)))
(no_connect (at 166.37 50.8))
(symbol (lib_id "Custom:RC522") (at 203.2 86.36 0) (unit 1) (in_bom yes) (on_board yes) (dnp no)
 (property "Reference" "RFID3" (at 203.2 81.28 0) (effects (font (size 1.27 1.27))))
 (property "Value" "RC522" (at 203.2 76.2 0) (effects (font (size 1.27 1.27))))
 (property "Footprint" "" (at 203.2 86.36 0) (effects (font (size 1.27 1.27)) hide))
 (property "Datasheet" "" (at 203.2 86.36 0) (effects (font (size 1.27 1.27)) hide))
 (pin "1") (pin "2") (pin "3") (pin "4") (pin "5") (pin "6") (pin "7") (pin "8"))
(wire (pts (xy 199.39 50.8) (xy 199.39 40.64)) (stroke (width 0) (type default)))
(junction (at 199.39 40.64) (diameter 0) (color 0 0 0 0))
(wire (pts (xy 209.55 50.8) (xy 209.55 38.1)) (stroke (width 0) (type default)))
(junction (at 209.55 38.1) (diameter 0) (color 0 0 0 0))
(wire (pts (xy 207.01 50.8) (xy 207.01 35.56)) (stroke (width 0) (type default)))
(junction (at 207.01 35.56) (diameter 0) (color 0 0 0 0))
(wire (pts (xy 204.47 50.8) (xy 204.47 33.02)) (stroke (width 0) (type default)))
(junction (at 204.47 33.02) (diameter 0) (color 0 0 0 0))
(wire (pts (xy 196.85 50.8) (xy 196.85 30.48)) (stroke (width 0) (type default)))
(junction (at 196.85 30.48) (diameter 0) (color 0 0 0 0))
(wire (pts (xy 194.31 50.8) (xy 194.31 27.94)) (stroke (width 0) (type default)))
(junction (at 194.31 27.94) (diameter 0) (color 0 0 0 0))
(wire (pts (xy 212.09 50.8) (xy 212.09 45.72)) (stroke (width 0) (type default)))
(label "SS3" (at 212.09 45.72 0) (fields_autoplaced) (effects (font (size 1.27 1.27)) (justify left bottom)))
(no_connect (at 201.93 50.8))
(symbol (lib_id "Custom:RC522") (at 238.76 86.36 0) (unit 1) (in_bom yes) (on_board yes) (dnp no)
 (property "Reference" "RFID4" (at 238.76 81.28 0) (effects (font (size 1.27 1.27))))
 (property "Value" "RC522" (at 238.76 76.2 0) (effects (font (size 1.27 1.27))))
 (property "Footprint" "" (at 238.76 86.36 0) (effects (font (size 1.27 1.27)) hide))
 (property "Datasheet" "" (at 238.76 86.36 0) (effects (font (size 1.27 1.27)) hide))
 (pin "1") (pin "2") (pin "3") (pin "4") (pin "5") (pin "6") (pin "7") (pin "8"))
(wire (pts (xy 234.95 50.8) (xy 234.95 40.64)) (stroke (width 0) (type default)))
(wire (pts (xy 245.11 50.8) (xy 245.11 38.1)) (stroke (width 0) (type default)))
(wire (pts (xy 242.57 50.8) (xy 242.57 35.56)) (stroke (width 0) (type default)))
(wire (pts (xy 240.03 50.8) (xy 240.03 33.02)) (stroke (width 0) (type default)))
(wire (pts (xy 232.41 50.8) (xy 232.41 30.48)) (stroke (width 0) (type default)))
(wire (pts (xy 229.87 50.8) (xy 229.87 27.94)) (stroke (width 0) (type default)))
(wire (pts (xy 247.65 50.8) (xy 247.65 45.72)) (stroke (width 0) (type default)))
(label "SS4" (at 247.65 45.72 0) (fields_autoplaced) (effects (font (size 1.27 1.27)) (justify left bottom)))
(no_connect (at 237.49 50.8))
(wire (pts (xy 109.22 40.64) (xy 128.27 40.64)) (stroke (width 0) (type default)))
(wire (pts (xy 128.27 40.64) (xy 163.83 40.64)) (stroke (width 0) (type default)))
(wire (pts (xy 163.83 40.64) (xy 199.39 40.64)) (stroke (width 0) (type default)))
(wire (pts (xy 199.39 40.64) (xy 234.95 40.64)) (stroke (width 0) (type default)))
(symbol (lib_id "power:GND") (at 109.22 40.64 0) (unit 1) (in_bom yes) (on_board yes) (dnp no)
 (property "Reference" "#PWR04" (at 109.22 40.64 0) (effects (font (size 1.27 1.27)) hide))
 (property "Value" "GND" (at 109.22 44.45 0) (effects (font (size 1.27 1.27))))
 (property "Footprint" "" (at 109.22 40.64 0) (effects (font (size 1.27 1.27)) hide))
 (property "Datasheet" "" (at 109.22 40.64 0) (effects (font (size 1.27 1.27)) hide))
 (pin "1"))
(wire (pts (xy 109.22 38.1) (xy 138.43 38.1)) (stroke (width 0) (type default)))
(wire (pts (xy 138.43 38.1) (xy 173.99 38.1)) (stroke (width 0) (type default)))
(wire (pts (xy 173.99 38.1) (xy 209.55 38.1)) (stroke (width 0) (type default)))
(wire (pts (xy 209.55 38.1) (xy 245.11 38.1)) (stroke (width 0) (type default)))
(label "SCK" (at 109.22 38.1 180) (fields_autoplaced) (effects (font (size 1.27 1.27)) (justify right bottom)))
(wire (pts (xy 109.22 35.56) (xy 135.89 35.56)) (stroke (width 0) (type default)))
(wire (pts (xy 135.89 35.56) (xy 171.45 35.56)) (stroke (width 0) (type default)))
(wire (pts (xy 171.45 35.56) (xy 207.01 35.56)) (stroke (width 0) (type default)))
(wire (pts (xy 207.01 35.56) (xy 242.57 35.56)) (stroke (width 0) (type default)))
(label "MOSI" (at 109.22 35.56 180) (fields_autoplaced) (effects (font (size 1.27 1.27)) (justify right bottom)))
(wire (pts (xy 109.22 33.02) (xy 133.35 33.02)) (stroke (width 0) (type default)))
(wire (pts (xy 133.35 33.02) (xy 168.91 33.02)) (stroke (width 0) (type default)))
(wire (pts (xy 168.91 33.02) (xy 204.47 33.02)) (stroke (width 0) (type default)))
(wire (pts (xy 204.47 33.02) (xy 240.03 33.02)) (stroke (width 0) (type default)))
(label "MISO" (at 109.22 33.02 180) (fields_autoplaced) (effects (font (size 1.27 1.27)) (justify right bottom)))
(wire (pts (xy 109.22 30.48) (xy 125.73 30.48)) (stroke (width 0) (type default)))
(wire (pts (xy 125.73 30.48) (xy 161.29 30.48)) (stroke (width 0) (type default)))
(wire (pts (xy 161.29 30.48) (xy 196.85 30.48)) (stroke (width 0) (type default)))
(wire (pts (xy 196.85 30.48) (xy 232.41 30.48)) (stroke (width 0) (type default)))
(label "RST" (at 109.22 30.48 180) (fields_autoplaced) (effects (font (size 1.27 1.27)) (justify right bottom)))
(wire (pts (xy 109.22 27.94) (xy 123.19 27.94)) (stroke (width 0) (type default)))
(wire (pts (xy 123.19 27.94) (xy 158.75 27.94)) (stroke (width 0) (type default)))
(wire (pts (xy 158.75 27.94) (xy 194.31 27.94)) (stroke (width 0) (type default)))
(wire (pts (xy 194.31 27.94) (xy 229.87 27.94)) (stroke (width 0) (type default)))
(symbol (lib_id "power:+3V3") (at 109.22 27.94 0) (unit 1) (in_bom yes) (on_board yes) (dnp no)
 (property "Reference" "#PWR05" (at 109.22 27.94 0) (effects (font (size 1.27 1.27)) hide))
 (property "Value" "+3V3" (at 109.22 24.13 0) (effects (font (size 1.27 1.27))))
 (property "Footprint" "" (at 109.22 27.94 0) (effects (font (size 1.27 1.27)) hide))
 (property "Datasheet" "" (at 109.22 27.94 0) (effects (font (size 1.27 1.27)) hide))
 (pin "1"))
(symbol (lib_id "Custom:LED_Matrix_16x16") (at 134.62 127.0 0) (unit 1) (in_bom yes) (on_board yes) (dnp no)
 (property "Reference" "U1" (at 154.94 121.92 0) (effects (font (size 1.27 1.27)) (justify left)))
 (property "Value" "LED matrix 16x16 (WS2812)" (at 154.94 125.73 0) (effects (font (size 1.27 1.27)) (justify left)))
 (property "Footprint" "" (at 134.62 127.0 0) (effects (font (size 1.27 1.27)) hide))
 (property "Datasheet" "" (at 134.62 127.0 0) (effects (font (size 1.27 1.27)) hide))
 (pin "1") (pin "2") (pin "3"))
(wire (pts (xy 127.0 114.3) (xy 127.0 109.22)) (stroke (width 0) (type default)))
(symbol (lib_id "power:+5V") (at 127.0 109.22 0) (unit 1) (in_bom yes) (on_board yes) (dnp no)
 (property "Reference" "#PWR06" (at 127.0 109.22 0) (effects (font (size 1.27 1.27)) hide))
 (property "Value" "+5V" (at 127.0 105.41 0) (effects (font (size 1.27 1.27))))
 (property "Footprint" "" (at 127.0 109.22 0) (effects (font (size 1.27 1.27)) hide))
 (property "Datasheet" "" (at 127.0 109.22 0) (effects (font (size 1.27 1.27)) hide))
 (pin "1"))
(wire (pts (xy 134.62 114.3) (xy 134.62 109.22)) (stroke (width 0) (type default)))
(symbol (lib_id "power:GND") (at 134.62 109.22 180) (unit 1) (in_bom yes) (on_board yes) (dnp no)
 (property "Reference" "#PWR07" (at 134.62 109.22 0) (effects (font (size 1.27 1.27)) hide))
 (property "Value" "GND" (at 134.62 105.41 0) (effects (font (size 1.27 1.27))))
 (property "Footprint" "" (at 134.62 109.22 0) (effects (font (size 1.27 1.27)) hide))
 (property "Datasheet" "" (at 134.62 109.22 0) (effects (font (size 1.27 1.27)) hide))
 (pin "1"))
(wire (pts (xy 142.24 114.3) (xy 142.24 106.68)) (stroke (width 0) (type default)))
(label "LED_DIN" (at 142.24 106.68 90) (fields_autoplaced) (effects (font (size 1.27 1.27)) (justify left bottom)))
(symbol (lib_id "Switch:SW_Push") (at 200.66 124.46 90) (unit 1) (in_bom yes) (on_board yes) (dnp no)
 (property "Reference" "SW1" (at 207.01 122.936 90) (effects (font (size 1.27 1.27)) (justify right)))
 (property "Value" "Button 1" (at 207.01 125.984 90) (effects (font (size 1.27 1.27)) (justify right)))
 (property "Footprint" "" (at 200.66 124.46 0) (effects (font (size 1.27 1.27)) hide))
 (property "Datasheet" "" (at 200.66 124.46 0) (effects (font (size 1.27 1.27)) hide))
 (pin "1") (pin "2"))
(wire (pts (xy 200.66 119.38) (xy 200.66 111.76)) (stroke (width 0) (type default)))
(label "BTN1" (at 200.66 111.76 90) (fields_autoplaced) (effects (font (size 1.27 1.27)) (justify left bottom)))
(wire (pts (xy 200.66 129.54) (xy 200.66 134.62)) (stroke (width 0) (type default)))
(symbol (lib_id "power:GND") (at 200.66 134.62 0) (unit 1) (in_bom yes) (on_board yes) (dnp no)
 (property "Reference" "#PWR08" (at 200.66 134.62 0) (effects (font (size 1.27 1.27)) hide))
 (property "Value" "GND" (at 200.66 138.43 0) (effects (font (size 1.27 1.27))))
 (property "Footprint" "" (at 200.66 134.62 0) (effects (font (size 1.27 1.27)) hide))
 (property "Datasheet" "" (at 200.66 134.62 0) (effects (font (size 1.27 1.27)) hide))
 (pin "1"))
(symbol (lib_id "Switch:SW_Push") (at 228.6 124.46 90) (unit 1) (in_bom yes) (on_board yes) (dnp no)
 (property "Reference" "SW2" (at 234.95 122.936 90) (effects (font (size 1.27 1.27)) (justify right)))
 (property "Value" "Button 2" (at 234.95 125.984 90) (effects (font (size 1.27 1.27)) (justify right)))
 (property "Footprint" "" (at 228.6 124.46 0) (effects (font (size 1.27 1.27)) hide))
 (property "Datasheet" "" (at 228.6 124.46 0) (effects (font (size 1.27 1.27)) hide))
 (pin "1") (pin "2"))
(wire (pts (xy 228.6 119.38) (xy 228.6 111.76)) (stroke (width 0) (type default)))
(label "BTN2" (at 228.6 111.76 90) (fields_autoplaced) (effects (font (size 1.27 1.27)) (justify left bottom)))
(wire (pts (xy 228.6 129.54) (xy 228.6 134.62)) (stroke (width 0) (type default)))
(symbol (lib_id "power:GND") (at 228.6 134.62 0) (unit 1) (in_bom yes) (on_board yes) (dnp no)
 (property "Reference" "#PWR09" (at 228.6 134.62 0) (effects (font (size 1.27 1.27)) hide))
 (property "Value" "GND" (at 228.6 138.43 0) (effects (font (size 1.27 1.27))))
 (property "Footprint" "" (at 228.6 134.62 0) (effects (font (size 1.27 1.27)) hide))
 (property "Datasheet" "" (at 228.6 134.62 0) (effects (font (size 1.27 1.27)) hide))
 (pin "1"))
(symbol (lib_id "Switch:SW_Push") (at 256.54 124.46 90) (unit 1) (in_bom yes) (on_board yes) (dnp no)
 (property "Reference" "SW3" (at 262.89 122.936 90) (effects (font (size 1.27 1.27)) (justify right)))
 (property "Value" "Button 3" (at 262.89 125.984 90) (effects (font (size 1.27 1.27)) (justify right)))
 (property "Footprint" "" (at 256.54 124.46 0) (effects (font (size 1.27 1.27)) hide))
 (property "Datasheet" "" (at 256.54 124.46 0) (effects (font (size 1.27 1.27)) hide))
 (pin "1") (pin "2"))
(wire (pts (xy 256.54 119.38) (xy 256.54 111.76)) (stroke (width 0) (type default)))
(label "BTN3" (at 256.54 111.76 90) (fields_autoplaced) (effects (font (size 1.27 1.27)) (justify left bottom)))
(wire (pts (xy 256.54 129.54) (xy 256.54 134.62)) (stroke (width 0) (type default)))
(symbol (lib_id "power:GND") (at 256.54 134.62 0) (unit 1) (in_bom yes) (on_board yes) (dnp no)
 (property "Reference" "#PWR10" (at 256.54 134.62 0) (effects (font (size 1.27 1.27)) hide))
 (property "Value" "GND" (at 256.54 138.43 0) (effects (font (size 1.27 1.27))))
 (property "Footprint" "" (at 256.54 134.62 0) (effects (font (size 1.27 1.27)) hide))
 (property "Datasheet" "" (at 256.54 134.62 0) (effects (font (size 1.27 1.27)) hide))
 (pin "1"))
(text "RFID readers (shared SPI bus, individual SDA/SS)" (at 91.44 17.78 0) (effects (font (size 1.524 1.524) bold) (justify left top)))
(text "LED matrix" (at 116.84 101.6 0) (effects (font (size 1.524 1.524) bold) (justify left top)))
(text "Buttons (to GND, internal pull-up)" (at 187.96 101.6 0) (effects (font (size 1.524 1.524) bold) (justify left top)))
(text "Notes:\n- Power the RC522 from 3.3 V - NOT 5 V!\n- SPI on the Mega: MISO = D50, MOSI = D51, SCK = D52 (also on the ICSP header).\n  D11-D13 are NOT SPI on the Mega!\n- SCK/MOSI/MISO and RST are shared by all 4 readers, SDA/SS is individual per reader.\n- D53 (hardware SS) stays unconnected; SPI.begin() keeps it an output.\n- The IRQ pin of the readers is not used.\n- Button 1 (D2) = confirm. Buttons use INPUT_PULLUP, pressed = LOW.\n- Interrupt pins on the Mega: D2, D3, D18, D19, D20, D21.\n- Buttons 2/3 (D3/D18) are reserved, not used by the firmware yet.\n- At low brightness the matrix can run from the Mega's 5V pin; for high brightness\n  use an external 5V power supply (common ground!)." (at 16.51 157.48 0) (effects (font (size 1.27 1.27)) (justify left top)))
 (sheet_instances (path "" (page "1"))))
